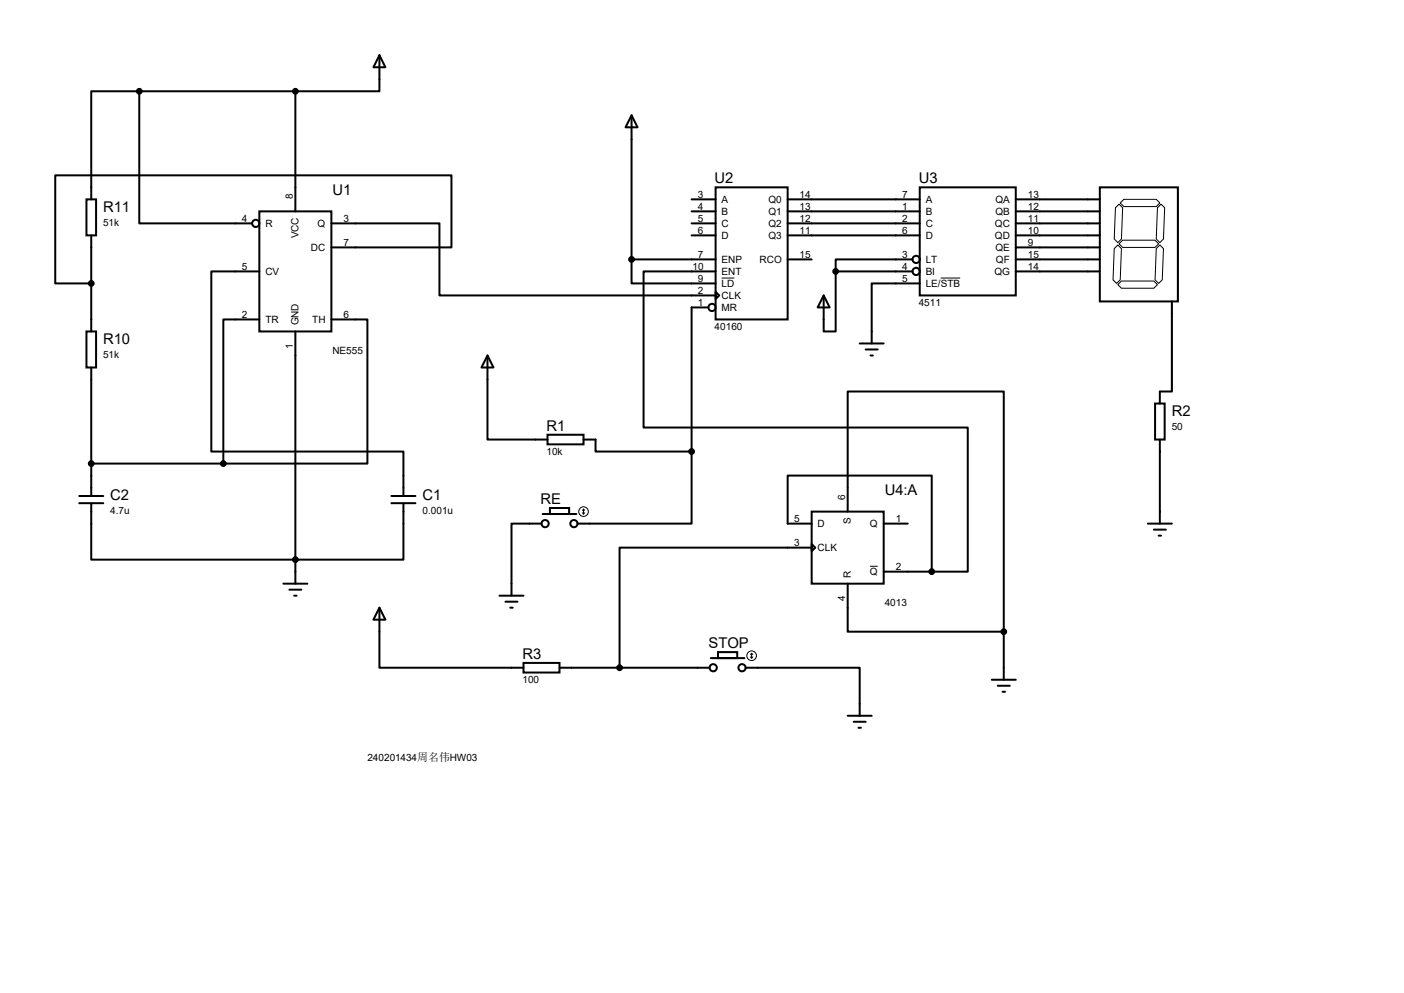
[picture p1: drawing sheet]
<svg xmlns="http://www.w3.org/2000/svg" width="297mm" height="210mm" viewBox="0 0 297 210" stroke-linecap="round" stroke-linejoin="round" font-family="sans-serif">
<g fill="none" stroke="#000" stroke-width=".42">
<path d="M29.5 19.3h-10.2v22.9M29.5 19.3v27.9h23.8M29.5 19.3h33M62.5 19.3v25.4M80.3 11.7l1.2 2.5h-2.5zM80.3 11.7v7.6h-17.8M133.6 24.4l1.3 2.5h-2.6zM133.6 24.4v30.5M151.4 39.6h15.2v28h-15.2zM194.6 39.6h20.3v22.9h-20.3zM232.7 39.6h16.5v24.2h-16.5zM18.3 42.2h2v7.6h-2z"/>
<path d="M19.3 49.8v20.3M54.9 44.7h15.2v25.4h-15.2zM54.9 57.4h-10.2v38.1h40.6v9.4M70.1 47.2h22.9v15.3h58.4M70.1 52.3h25.4v-15.2h-83.8v22.8h7.6M133.6 54.9v5h17.8M133.6 54.9h17.8M146.3 42.2h5.1M146.3 44.7h5.1M146.3 47.2h5.1M146.3 49.8h5.1M151.4 57.4h-15.3v33h68.6v30.5h-7.6"/>
<path d="M166.6 42.2h28M166.6 44.7h28M166.6 47.2h28M166.6 49.8h28M166.6 54.9h5.1M176.8 57.4v12.7h-2.6v-7.6M176.8 57.4h16.2M193 54.9h-16.2v2.5M194.6 59.9h-10.2v12.7M214.9 42.2h17.8M214.9 44.7h17.8M214.9 47.2h17.8"/>
<path d="M214.9 49.8h17.8M214.9 52.3h17.8M214.9 54.9h17.8M214.9 57.4h17.8M18.3 70.1h2v7.6h-2zM19.3 77.7v27.2M54.9 67.6h-7.7v30.4M62.5 70.1v53.3M70.1 67.6h7.6v30.4h-30.5M103.1 75.2l1.3 2.5h-2.5zM103.1 75.2v17.8h12.7M149.9 65h-3.6v30.5"/>
<path d="M151.4 61.7l.7 .8-.7 .7zM174.2 62.5l1.3 2.5h-2.5zM181.9 72.6h5M183.1 73.9h2.6M184.1 75.2h.6M247.9 63.8v19h-2.5v2.5M19.3 98h27.9M115.8 91.9h7.6v2.1h-7.6zM123.4 93h2.6v2.5h20.3M146.3 95.5v15.2h-24.1M244.3 85.3h2.1v7.7h-2.1zM245.4 93v17.7"/>
<path d="M16.8 106.4h5M16.8 104.9h5M19.3 106.4v12h66v-12M82.8 106.4h5.1M82.8 104.9h5.1M114.6 110.7h-6.4v15.3M114.8 108.7h7.1M116.3 107.4h4.1v1.3h-4.1zM171.7 108.2h15.2v15.2h-15.2zM171.7 115.1l.8 .7-.8 .8zM171.7 115.8h-40.6v25.4M171.7 110.7h-5.1v-10.1h30.5v20.3"/>
<path d="M179.3 108.2v-25.4h33v50.8M186.9 110.7h5.1M242.8 110.7h5.1M244.1 112h2.5M245.1 113.3h.5M59.9 123.4h5.1M61.2 124.7h2.6M62.2 126h.5M80.3 128.5l1.2 2.6h-2.5zM80.3 128.5v12.7h30.4M105.7 126h5M106.9 127.3h2.6"/>
<path d="M107.9 128.5h.6M150.4 139.2h7.1M151.9 137.9h4.1v1.3h-4.1zM179.3 123.4v10.2h33M186.9 120.9h10.2M212.3 133.6v10.2M110.7 140.2h7.7v2h-7.7zM118.4 141.2h31.7M157.7 141.2h24.2v10.2M179.3 151.4h5.1M180.6 152.7h2.5M181.6 153.9h.5"/>
<path d="M209.8 143.8h5.1M211.1 145h2.5M212.1 146.3h.5"/>
<circle cx="54.1" cy="47.2" r=".76"/>
<circle cx="193.8" cy="57.4" r=".76"/>
<circle cx="193.8" cy="54.9" r=".76"/>
<circle cx="150.6" cy="65" r=".76"/>
<circle cx="115.3" cy="110.7" r=".76"/>
<circle cx="121.4" cy="110.7" r=".76"/>
<circle cx="150.9" cy="141.2" r=".76"/>
<circle cx="157" cy="141.2" r=".76"/>
</g>
<g fill="none" stroke="#000" stroke-width=".21">
<path d="M152.7 58.8h2.7M199 58.8h4.1M235.7 52.6l.8-.8 .7 .8-.2 6.6-.8 .7-.7-.7zM236.7 51.6l.8-.8h6.8l.8 .8-.8 .7h-6.8zM236.7 43.2l.8 .7-.3 6.6-.7 .8-.8-.8 .3-6.6zM237 42.9l.7-.7h6.9l.8 .7-.8 .8h-6.9zM244.6 52.6l.8-.8 .7 .8-.2 6.6-.8 .7-.8-.7zM244.9 43.9l.7-.7 .8 .7-.3 6.6-.7 .8-.8-.8zM236.5 60.2l.7-.8h6.9l.8 .8-.8 .8h-6.9zM123.2 108.5l.2 .2M123.4 107.7v1M123.4 107.7l-.2 .2"/>
<path d="M123.4 107.7l.3 .2M123.7 108.5l-.3 .2M184.1 119.8h1.6M158.7 138.9l.3 .3M159 138.2v1M159 138.2l-.3 .2M159 138.2l.3 .2M159.3 138.9l-.3 .3"/>
<circle cx="123.4" cy="108.2" r="1.02"/>
<circle cx="159" cy="138.7" r="1.02"/>
</g>
<g fill="#000" stroke="#000" stroke-width=".42">
<circle cx="29.5" cy="19.3" r=".51"/>
<circle cx="62.5" cy="19.3" r=".51"/>
<circle cx="19.3" cy="59.9" r=".51"/>
<circle cx="133.6" cy="54.9" r=".51"/>
<circle cx="176.8" cy="57.4" r=".51"/>
<circle cx="19.3" cy="98" r=".51"/>
<circle cx="47.2" cy="98" r=".51"/>
<circle cx="146.3" cy="95.5" r=".51"/>
<circle cx="62.5" cy="118.4" r=".51"/>
<circle cx="197.1" cy="120.9" r=".51"/>
<circle cx="212.3" cy="133.6" r=".51"/>
<circle cx="131.1" cy="141.2" r=".51"/>
</g>
<g font-size="3.1">
<text x="70.3" y="41.3">U1</text>
<text x="151.2" y="38.7">U2</text>
<text x="194.4" y="38.7">U3</text>
<text x="21.8" y="44.8">R11</text>
<text x="21.8" y="72.7">R10</text>
<text x="247.9" y="88">R2</text>
<text x="115.6" y="91.1">R1</text>
<text x="23.3" y="105.7">C2</text>
<text x="89.4" y="105.7">C1</text>
<text x="114.3" y="106.6">RE</text>
<text x="187.2" y="104.8">U4:A</text>
<text x="149.9" y="137">STOP</text>
<text x="110.5" y="139.3">R3</text>
</g>
<g font-size="2.1">
<text x="147.7" y="41.8">3</text>
<text x="169.2" y="41.8">14</text>
<text x="190.8" y="41.8">7</text>
<text x="217.4" y="41.8">13</text>
<text x="21.8" y="47.7">51k</text>
<text x="51.1" y="46.9">4</text>
<text x="62" y="42.2" transform="rotate(-90 62 42.2)">8</text>
<text x="72.6" y="46.9">3</text>
<text x="147.7" y="44.3">4</text>
<text x="147.7" y="46.9">5</text>
<text x="152.7" y="42.9">A</text>
<text x="152.7" y="45.5">B</text>
<text x="162.6" y="42.9">Q0</text>
<text x="162.6" y="45.5">Q1</text>
<text x="169.2" y="44.3">13</text>
<text x="169.2" y="46.9">12</text>
<text x="190.8" y="44.3">1</text>
<text x="190.8" y="46.9">2</text>
<text x="195.8" y="42.9">A</text>
<text x="195.8" y="45.5">B</text>
<text x="210.6" y="42.9">QA</text>
<text x="210.6" y="45.5">QB</text>
<text x="217.4" y="44.3">12</text>
<text x="217.4" y="46.9">11</text>
<text x="56.1" y="48">R</text>
<text x="63.2" y="50.4" transform="rotate(-90 63.2 50.4)">VCC</text>
<text x="65.8" y="53.1">DC</text>
<text x="67.2" y="48">Q</text>
<text x="72.6" y="51.9">7</text>
<text x="147.7" y="49.4">6</text>
<text x="152.7" y="48">C</text>
<text x="152.7" y="50.5">D</text>
<text x="162.6" y="48">Q2</text>
<text x="162.6" y="50.5">Q3</text>
<text x="169.2" y="49.4">11</text>
<text x="190.8" y="49.4">6</text>
<text x="195.8" y="48">C</text>
<text x="195.8" y="50.5">D</text>
<text x="210.5" y="48">QC</text>
<text x="210.5" y="50.5">QD</text>
<text x="210.6" y="53.1">QE</text>
<text x="217.4" y="49.4">10</text>
<text x="217.4" y="51.9">9</text>
<text x="51.1" y="57">5</text>
<text x="56.1" y="58.2">CV</text>
<text x="146.5" y="57">10</text>
<text x="147.7" y="54.5">7</text>
<text x="147.7" y="59.6">9</text>
<text x="152.7" y="55.6">ENP</text>
<text x="152.7" y="58.2">ENT</text>
<text x="160.7" y="55.6">RCO</text>
<text x="169.2" y="54.5">15</text>
<text x="190.8" y="54.5">3</text>
<text x="190.8" y="57">4</text>
<text x="190.8" y="59.6">5</text>
<text x="195.8" y="55.6">LT</text>
<text x="195.8" y="58.2">BI</text>
<text x="210.4" y="58.2">QG</text>
<text x="210.7" y="55.6">QF</text>
<text x="217.4" y="54.5">15</text>
<text x="217.4" y="57">14</text>
<text x="147.7" y="62.1">2</text>
<text x="147.7" y="64.6">1</text>
<text x="152.7" y="60.7">LD</text>
<text x="152.7" y="63.2">CLK</text>
<text x="152.7" y="65.8">MR</text>
<text x="194.4" y="64.6">4511</text>
<text x="195.8" y="60.7">LE/STB</text>
<text x="51.1" y="67.2">2</text>
<text x="56.1" y="68.3">TR</text>
<text x="63.2" y="68.8" transform="rotate(-90 63.2 68.8)">GND</text>
<text x="66" y="68.3">TH</text>
<text x="72.6" y="67.2">6</text>
<text x="151.2" y="69.7">40160</text>
<text x="21.8" y="75.6">51k</text>
<text x="62" y="73.8" transform="rotate(-90 62 73.8)">1</text>
<text x="70.3" y="74.8">NE555</text>
<text x="247.9" y="90.9">50</text>
<text x="115.6" y="96.1">10k</text>
<text x="178.8" y="105.7" transform="rotate(-90 178.8 105.7)">6</text>
<text x="23.3" y="108.7">4.7u</text>
<text x="89.4" y="108.7">0.001u</text>
<text x="168" y="110.4">5</text>
<text x="173" y="111.5">D</text>
<text x="180" y="110.9" transform="rotate(-90 180 110.9)">S</text>
<text x="184" y="111.5">Q</text>
<text x="189.5" y="110.4">1</text>
<text x="168" y="115.4">3</text>
<text x="173" y="116.6">CLK</text>
<text x="180" y="122.2" transform="rotate(-90 180 122.2)">R</text>
<text x="184" y="121.7">Q</text>
<text x="189.5" y="120.5">2</text>
<text x="178.8" y="127.2" transform="rotate(-90 178.8 127.2)">4</text>
<text x="187.2" y="128.1">4013</text>
<text x="110.5" y="144.4">100</text>
<text x="77.7" y="160.9">240201434周名伟HW03</text>
</g>
</svg>
